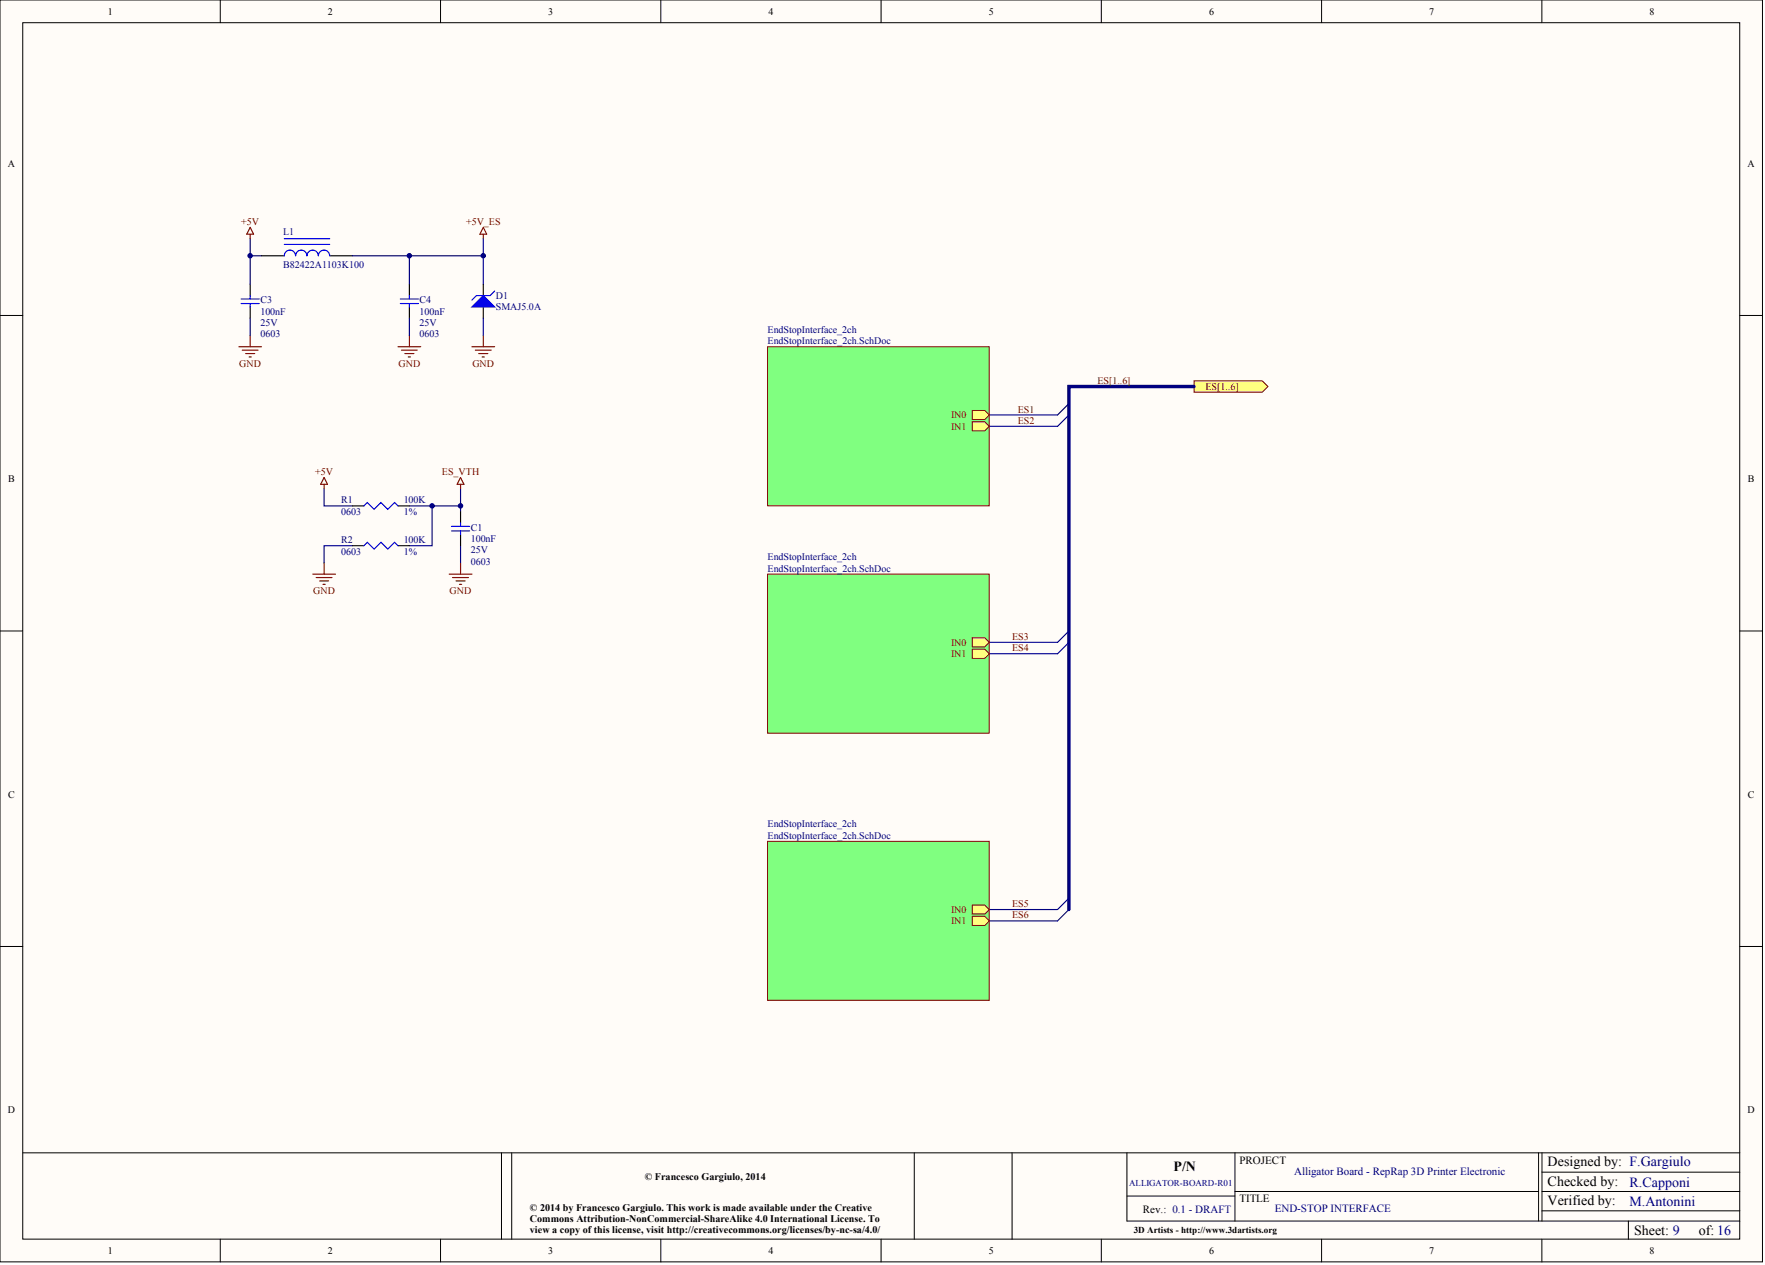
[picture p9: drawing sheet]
<svg xmlns="http://www.w3.org/2000/svg" width="656mm" height="470mm" viewBox="0 0 656 470" stroke-linecap="round" stroke-linejoin="round" font-family="sans-serif">
<g fill="#fffcf8" stroke="#000" stroke-width=".37">
<path d="M0 0h654.9v468.7h-654.9z"/>
<path d="M8.5 8.4h637.9v451.9h-637.9z"/>
</g>
<g fill="none" stroke="#000" stroke-width=".37">
<path d="M81.8 0v8.4M163.7 0v8.4M245.5 0v8.4M327.4 0v8.4M409.2 0v8.4M491.1 0v8.4M572.9 0v8.4M0 117.2h8.5M646.5 117.2h8.4M0 234.4h8.5M646.5 234.4h8.4M0 351.6h8.5"/>
<path d="M646.5 351.6h8.4M8.5 428.2h638M186.3 428.2v32.1M190.1 428.2v32.1M339.7 428.2v32.1M376 428.2v32.1M418.7 428.2v25.4h227.8M458.9 428.2v25.4M571.7 428.2v25.4M572.9 435.4h73.6M572.9 428.2v25.4M418.7 444.3h40.2"/>
<path d="M458.9 442.6h112.8M572.9 442.6h73.6M572.9 449.8h73.6M605.1 453.6v6.7M81.8 460.3v8.5M163.7 460.3v8.5M245.5 460.3v8.5M327.4 460.3v8.5M409.2 460.3v8.5M491.1 460.3v8.5M572.9 460.3v8.5"/>
</g>
<path d="M367.6 154.1h25.4M120.4 181.6v6.3h10.6M152.1 187.9h19M160.6 187.9v14.8h-8.5M171.1 181.6v8.4M131 202.7h-10.6v6.3M171.1 202.7v6.3" fill="none" stroke="#000080" stroke-width=".42"/>
<g fill="none" stroke="#800000" stroke-width=".42">
<path d="M120.4 179.9v1.7M120.4 177.4l1.3 2.5h-2.5zM171.1 179.9v1.7M171.1 177.4l1.3 2.5h-2.5zM116.2 213.3h8.4M117.5 214.5h5.9M118.7 215.8h3.4M120 217.1h.8M120.4 209v4.3M166.9 213.3h8.4M168.2 214.5h5.9M169.4 215.8h3.4"/>
<path d="M170.7 217.1h.8M171.1 209v4.3"/>
</g>
<path d="M443.7 141.5h25.3l2.1 2.1-2.1 2.1h-25.3z" fill-rule="evenodd" fill="#ffff80" stroke="#800000" stroke-width=".37"/>
<path d="M397.2 154.1l-4.2 4.3h-25.4M397.2 149.9l-4.2 4.2M397.2 234.4l-4.2 4.2h-25.4M397.2 238.6l-4.2 4.2h-25.4M397.2 333.6l-4.2 4.3h-25.4M397.2 337.9l-4.2 4.2h-25.4" fill="none" stroke="#000080" stroke-width=".42"/>
<path d="M443.7 143.6h-46.5v194.3" fill="none" stroke="#000080" stroke-width="1.3"/>
<path d="M131 187.9h4.2M147.9 187.9h4.2M171.1 190v4.3M171.1 198.5v4.2M131 202.7h4.2M147.9 202.7h4.2" fill="none" stroke="#000" stroke-width=".42"/>
<path d="M135.2 187.9l1.3-1.2 2.5 2.5 2.5-2.5 2.6 2.5 2.5-2.5 1.3 1.2M167.7 197.2h6.8M167.7 195.5h6.8M171.1 194.3v1.2M171.1 197.2v1.3M135.2 202.7l1.3-1.3 2.5 2.6 2.5-2.6 2.6 2.6 2.5-2.6 1.3 1.3" fill="none" stroke="#00f" stroke-width=".42"/>
<path d="M285.2 312.5h82.4v59.1h-82.4z" fill="#80ff80" stroke="#800000" stroke-width=".37"/>
<g fill="#ffff80" stroke="#800000" stroke-width=".37">
<path d="M361.3 336.2h4.6l1.7 1.7-1.7 1.6h-4.6z" fill-rule="evenodd"/>
<path d="M361.3 340.4h4.6l1.7 1.7-1.7 1.7h-4.6z" fill-rule="evenodd"/>
</g>
<path d="M285.2 213.3h82.4v59.1h-82.4z" fill="#80ff80" stroke="#800000" stroke-width=".37"/>
<g fill="#ffff80" stroke="#800000" stroke-width=".37">
<path d="M361.3 236.9h4.6l1.7 1.7-1.7 1.7h-4.6z" fill-rule="evenodd"/>
<path d="M361.3 241.1h4.6l1.7 1.7-1.7 1.7h-4.6z" fill-rule="evenodd"/>
</g>
<path d="M285.2 128.8h82.4v59.1h-82.4z" fill="#80ff80" stroke="#800000" stroke-width=".37"/>
<g fill="#ffff80" stroke="#800000" stroke-width=".37">
<path d="M361.3 152.5h4.6l1.7 1.6-1.7 1.7h-4.6z" fill-rule="evenodd"/>
<path d="M361.3 156.7h4.6l1.7 1.7-1.7 1.7h-4.6z" fill-rule="evenodd"/>
</g>
<path d="M97.2 95h8.4M122.5 95h8.5M93 105.6v4.2M93 114v4.2M152.1 105.6v4.2M152.1 114v4.2M179.6 105.6v4.2M179.6 114v4.2" fill="none" stroke="#000" stroke-width=".42"/>
<path d="M175.3 114l4.3-4.2 4.2 4.2z" fill="#00f" stroke="#00f" stroke-width=".42"/>
<g fill="none" stroke="#00f" stroke-width=".42">
<path d="M105.6 90.8h16.9M105.6 88.7h16.9M109.8 95a2.09 2.09 0 0 0-2.1-2.1 2.09 2.09 0 0 0-2.1 2.1M118.3 95a2.11 2.11 0 0 0-2.1-2.1 2.11 2.11 0 0 0-2.2 2.1 2.09 2.09 0 0 0-2.1-2.1 2.09 2.09 0 0 0-2 2.1M122.5 95a2.09 2.09 0 0 0-2.1-2.1 2.09 2.09 0 0 0-2.1 2.1M89.6 112.8h6.7M89.6 111.1h6.7M93 109.8v1.3M93 112.8v1.2M148.7 112.8h6.8M148.7 111.1h6.8M152.1 109.8v1.3"/>
<path d="M152.1 112.8v1.2M183.8 108.1l-1.7 1.7h-5.1l-1.7 1.7"/>
</g>
<g fill="none" stroke="#800000" stroke-width=".42">
<path d="M93 84.5l1.2 2.5h-2.5zM93 87v1.7M179.6 84.5l1.2 2.5h-2.5zM179.6 87v1.7M88.7 128.8h8.5M90 130.1h5.9M91.3 131.3h3.3M92.5 132.6h.9M93 124.6v4.2M147.9 128.8h8.4M149.2 130.1h5.9M150.4 131.3h3.4"/>
<path d="M151.7 132.6h.8M152.1 124.6v4.2M175.3 128.8h8.5M176.6 130.1h5.9M177.9 131.3h3.4M179.2 132.6h.8M179.6 124.6v4.2"/>
</g>
<path d="M93 88.7v16.9M93 95h4.2M131 95h48.6M152.1 95v10.6M179.6 88.7v16.9M93 118.2v6.4M152.1 118.2v6.4M179.6 118.2v6.4" fill="none" stroke="#000080" stroke-width=".42"/>
<g fill="#000080" stroke="#000080" stroke-width=".37">
<circle cx="92.9" cy="95" r=".82"/>
<circle cx="152.1" cy="95" r=".82"/>
<circle cx="160.5" cy="187.9" r=".82"/>
<circle cx="171.1" cy="187.9" r=".82"/>
<circle cx="179.6" cy="95" r=".82"/>
</g>
<g font-size="5.2">
<text x="436" y="435">P/N</text>
<text x="575.1" y="433.3">Designed by: F.Gargiulo</text>
<text x="575.1" y="440.5">Checked by:</text>
<text x="575.1" y="447.6">Verified by:</text>
<text x="607.2" y="458.6">Sheet: 9</text>
<text x="631.3" y="458.6">of: 16</text>
</g>
<g font-size="5.2" fill="#000080">
<text x="605.5" y="440.9">R.Capponi</text>
<text x="605.5" y="448.1">M.Antonini</text>
</g>
<g font-size="4.1">
<text x="460.6" y="432.3">PROJECT</text>
<text x="460.6" y="446.7">TITLE</text>
<text x="424.6" y="450.5">Rev.: 0.1 - DRAFT</text>
</g>
<g font-size="4.1" fill="#000080">
<text x="480.8" y="436.5">Alligator Board - RepRap 3D Printer Electronic</text>
<text x="473.7" y="450">END-STOP INTERFACE</text>
</g>
<g font-size="3.8">
<text x="239.6" y="438.3">© Francesco Gargiulo, 2014</text>
<text x="196.9" y="449.7">© 2014 by Francesco Gargiulo. This work is made available under the Creative</text>
<text x="196.9" y="454">Commons Attribution-NonCommercial-ShareAlike 4.0 International License. To</text>
<text x="196.9" y="458.2">view a copy of this license, visit http://creativecommons.org/licenses/by-nc-sa/4.0/</text>
</g>
<g font-size="3.7">
<text x="40" y="5.4">1</text>
<text x="121.9" y="5.4">2</text>
<text x="203.7" y="5.4">3</text>
<text x="285.5" y="5.4">4</text>
<text x="367.4" y="5.4">5</text>
<text x="449.2" y="5.4">6</text>
<text x="531.1" y="5.4">7</text>
<text x="612.9" y="5.4">8</text>
<text x="2.9" y="61.9">A</text>
<text x="649.3" y="61.9">A</text>
<text x="3" y="179.1">B</text>
<text x="649.5" y="179.1">B</text>
<text x="3" y="296.3">C</text>
<text x="649.5" y="296.3">C</text>
<text x="2.9" y="413.5">D</text>
<text x="649.3" y="413.5">D</text>
<text x="40" y="465.8">1</text>
<text x="121.9" y="465.8">2</text>
<text x="203.7" y="465.8">3</text>
<text x="285.5" y="465.8">4</text>
<text x="367.4" y="465.8">5</text>
<text x="449.2" y="465.8">6</text>
<text x="531.1" y="465.8">7</text>
<text x="612.9" y="465.8">8</text>
</g>
<g font-size="3.7" fill="#800000">
<text x="89.6" y="83.5">+5V</text>
<text x="173.2" y="83.5">+5V_ES</text>
<text x="88.9" y="136.3">GND</text>
<text x="148.1" y="136.3">GND</text>
<text x="175.5" y="136.3">GND</text>
<text x="407.7" y="142.7">ES[1..6]</text>
<text x="447.9" y="144.8">ES[1..6]</text>
<text x="353.4" y="155.3">IN0</text>
<text x="378.2" y="153.2">ES1</text>
<text x="353.4" y="159.6">IN1</text>
<text x="378.2" y="157.5">ES2</text>
<text x="117.1" y="176.5">+5V</text>
<text x="164.2" y="176.5">ES_VTH</text>
<text x="116.4" y="220.8">GND</text>
<text x="167.1" y="220.8">GND</text>
<text x="353.4" y="239.8">IN0</text>
<text x="376" y="237.7">ES3</text>
<text x="353.4" y="244">IN1</text>
<text x="376" y="241.9">ES4</text>
<text x="353.4" y="339.1">IN0</text>
<text x="376" y="336.9">ES5</text>
<text x="376" y="341.2">ES6</text>
<text x="353.4" y="343.3">IN1</text>
</g>
<g font-size="3.7" fill="#000080">
<text x="105.2" y="87.3">L1</text>
<text x="105.2" y="99.6">B82422A1103K100</text>
<text x="96.8" y="112.7">C3</text>
<text x="155.9" y="112.7">C4</text>
<text x="184.2" y="111">D1</text>
<text x="96.8" y="116.9">100nF</text>
<text x="155.9" y="116.9">100nF</text>
<text x="184.2" y="115.2">SMAJ5.0A</text>
<text x="96.8" y="121.1">25V</text>
<text x="96.8" y="125.4">0603</text>
<text x="155.9" y="121.1">25V</text>
<text x="155.9" y="125.4">0603</text>
<text x="285.2" y="123.7">EndStopInterface_2ch</text>
<text x="285.2" y="127.9">EndStopInterface_2ch.SchDoc</text>
<text x="126.8" y="191.2">0603</text>
<text x="126.8" y="187">R1</text>
<text x="150" y="187">100K</text>
<text x="150" y="191.2">1%</text>
<text x="174.9" y="197.2">C1</text>
<text x="126.8" y="201.8">R2</text>
<text x="150" y="201.8">100K</text>
<text x="174.9" y="201.4">100nF</text>
<text x="126.8" y="206">0603</text>
<text x="150" y="206">1%</text>
<text x="174.9" y="205.6">25V</text>
<text x="174.9" y="209.8">0603</text>
<text x="285.2" y="208.1">EndStopInterface_2ch</text>
<text x="285.2" y="212.4">EndStopInterface_2ch.SchDoc</text>
<text x="285.2" y="307.4">EndStopInterface_2ch</text>
<text x="285.2" y="311.6">EndStopInterface_2ch.SchDoc</text>
</g>
<text font-size="3.4" x="421.3" y="457.9">3D Artists - http://www.3dartists.org</text>
<text font-size="3.3" fill="#000080" x="419.6" y="440.5">ALLIGATOR-BOARD-R01</text>
</svg>
